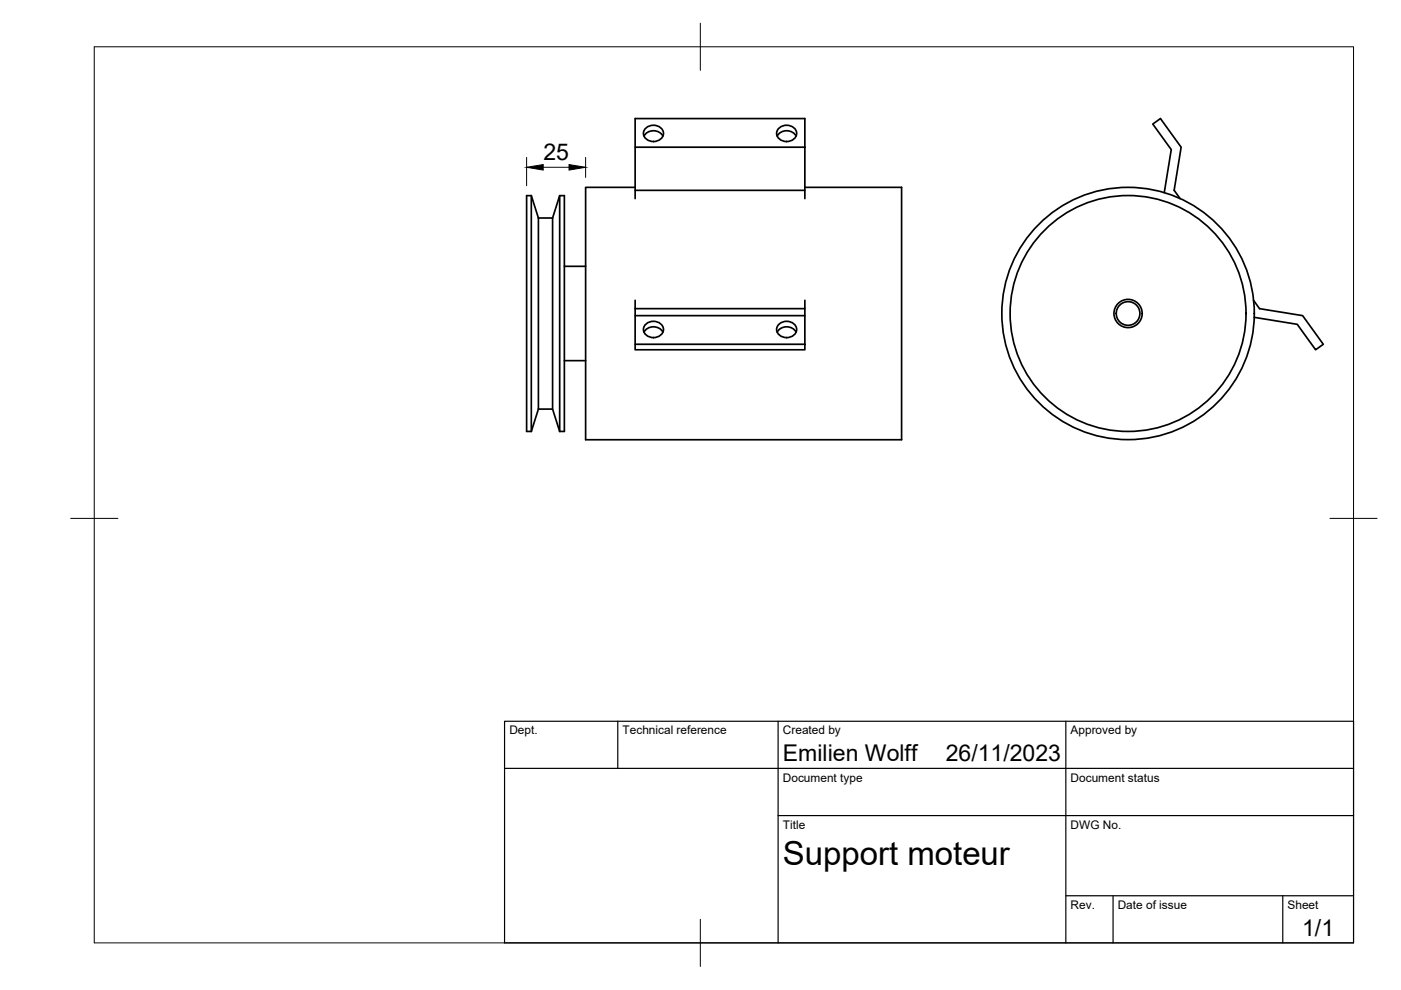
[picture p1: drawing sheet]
<svg xmlns="http://www.w3.org/2000/svg" width="297mm" height="210mm" viewBox="0 0 297 210" stroke-linecap="round" stroke-linejoin="round" font-family="sans-serif">
<!-- layer: Visible -->
<g fill="none" stroke="#000" stroke-width=".36">
<path d="M134.7 31.2h35.9v9.2h-35.9zM134.7 39.7h-10.5v53.5h67v-53.5h-20.6M134.7 31.2v-6.1h35.9v6.1M136.5 28.9a2.33 2.33 0 0 1 4 0M137 27.1a2.24 2.24 0 0 1 3.7 1.2 2.17 2.17 0 0 1-2.2 1.7 2.17 2.17 0 0 1-2.1-1.7l.1-.5zM164.8 28.9a2.33 2.33 0 0 1 4 0M165.3 27.1a2.24 2.24 0 0 1 3.6 1.2 2.17 2.17 0 0 1-2.1 1.7 2.17 2.17 0 0 1-2.1-1.7v-.5zM112.6 41.5h-.9v50h.9M112.6 41.5v50M112.6 41.5l1.6 4.7M114.2 46.2v40.5M114.2 46.2h3"/>
<path d="M117.2 46.2l1.5-4.7h1v50h-1M117.2 46.2v40.5M118.7 41.5v50M119.7 56.5h4.5M134.7 40.4v1.7M170.6 40.4v1.7M246.8 40.8l1.5-9.1-3.9-5.4 1.6-1.2 4.4 6.1-1.5 9.2 1.3 1.7M119.7 76.5h4.5M134.7 73h35.9v1.2h-35.9zM134.7 65.4v1.5h35.9v6.1M134.7 65.4h35.9v1.5M134.7 63.7v1.7"/>
<path d="M134.7 66.9v6.1M136.5 70.4a2.33 2.33 0 0 1 4 0M137 68.6a2.24 2.24 0 0 1 3.7 1.3 2.17 2.17 0 0 1-2.2 1.7 2.17 2.17 0 0 1-2.1-1.7l.1-.5zM164.8 70.4a2.33 2.33 0 0 1 4 0M165.3 68.6a2.24 2.24 0 0 1 3.6 1.3 2.17 2.17 0 0 1-2.1 1.7 2.17 2.17 0 0 1-2.1-1.7v-.5zM170.6 63.7v1.7M265.8 63.7l1.2 1.7 9.2 1.5 4.4 6.1-1.7 1.2-3.9-5.4-9.1-1.5M114.2 86.7h3l1.5 4.8M114.2 86.7l-1.6 4.8"/>
<circle cx="239.2" cy="66.5" r="25"/>
<circle cx="239.2" cy="66.5" r="3"/>
<circle cx="239.2" cy="66.5" r="2.51"/>
<circle cx="239.2" cy="66.5" r="26.8"/>
</g>
<!-- layer: BORDER -->
<path d="M20 9.9h267v190h-267zM148.5 4.9v10M15 109.9h10M282 109.9h10M148.5 194.9v10" fill="none" stroke="#000" stroke-width=".21"/>
<!-- layer: TITLEBLOCK -->
<path d="M107 152.9h180v47h-180zM131 152.9v10M165 152.9v47M226 152.9v47M107 162.9h180M165 172.9h122M226 189.9h61M236 189.9v10M272 189.9v10" fill="none" stroke="#000" stroke-width=".25"/>
<!-- layer: FD_Dimensions -->
<path d="M111.7 33.4v6M115.2 35.5h5.4M124.2 33.4v4.2" fill="none" stroke="#000" stroke-width=".21"/>
<path d="M111.7 35.5l3.5-.6v1.2zM120.6 34.9l3.6 .6-3.6 .6z" fill="#000" stroke="#000" stroke-width=".21"/>
<text font-size="7" x="166" y="183.4">Support moteur</text>
<g font-size="4.9">
<text x="115.2" y="34">25</text>
<text x="166" y="161.4">Emilien Wolff</text>
<text x="200.5" y="161.4">26/11/2023</text>
<text x="276.1" y="198.6">1/1</text>
</g>
<g font-size="2.5">
<text x="108" y="155.7">Dept.</text>
<text x="132" y="155.7">Technical reference</text>
<text x="166" y="155.7">Created by</text>
<text x="227" y="155.7">Approved by</text>
<text x="166" y="165.7">Document type</text>
<text x="227" y="165.7">Document status</text>
<text x="166" y="175.7">Title</text>
<text x="227" y="175.7">DWG No.</text>
<text x="227" y="192.7">Rev.</text>
<text x="237" y="192.7">Date of issue</text>
<text x="273" y="192.7">Sheet</text>
</g>
</svg>
